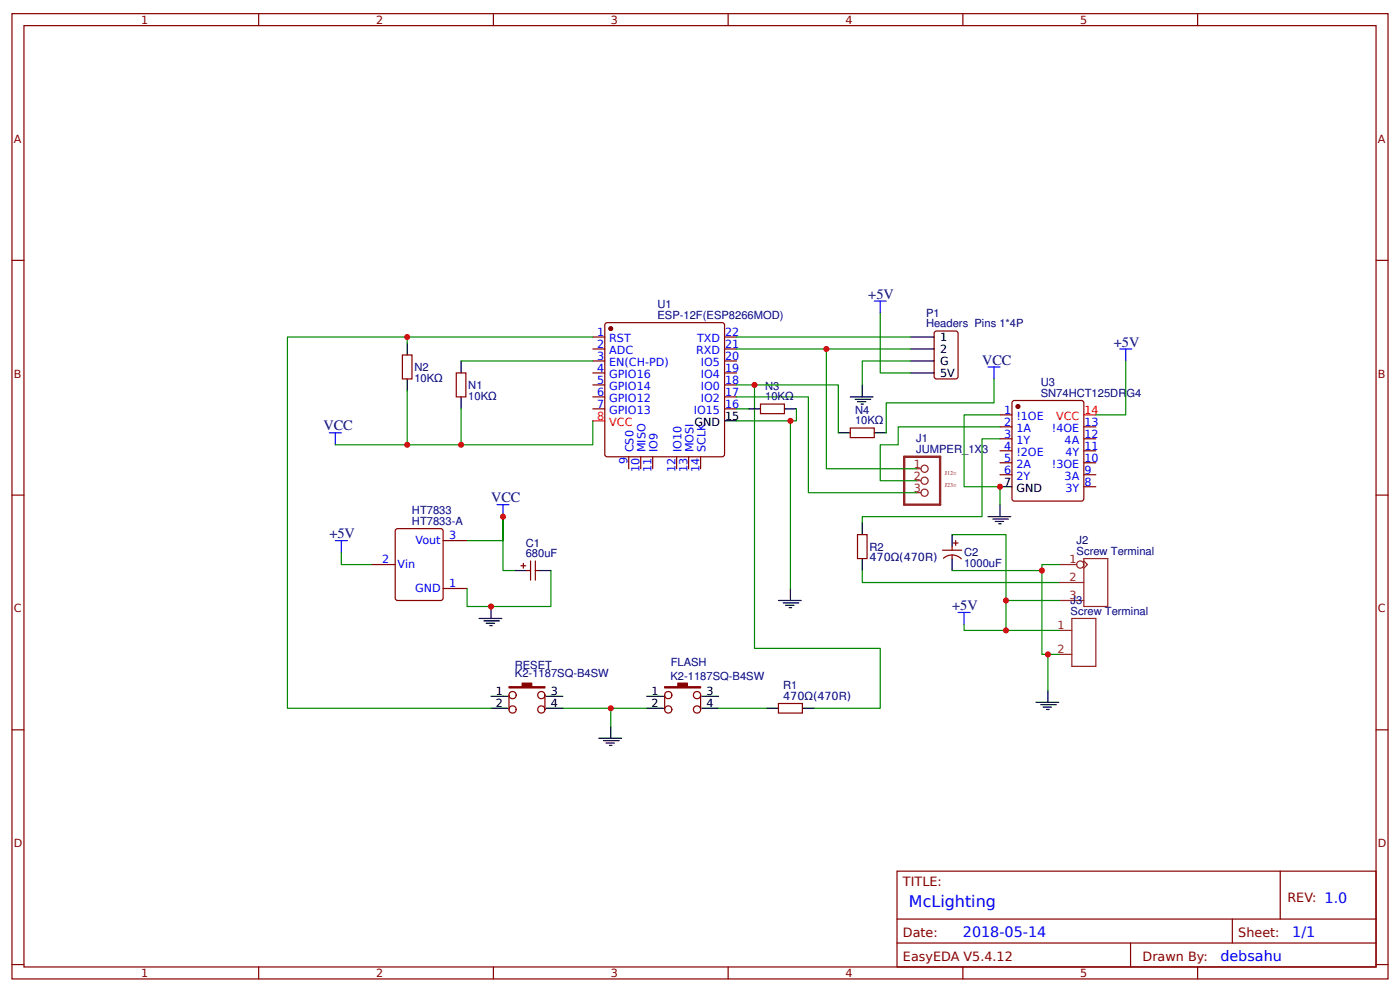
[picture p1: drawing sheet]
<svg xmlns="http://www.w3.org/2000/svg" width="309mm" height="219mm" viewBox="0 0 309 219" stroke-linecap="round" stroke-linejoin="round" font-family="sans-serif">
<g fill="none" stroke="#800" stroke-width=".26">
<path d="M2.6 3h304.1v213.3h-304.1zM5.3 5.7h298.7v207.9h-298.7zM57.1 3v2.7M109 3v2.7M160.9 3v2.7M212.7 3v2.7M264.6 3v2.7M2.6 57.5h2.7M304 57.5h2.7M88.9 78.4h2.1v5.3h-2.1zM131 74.5h2.6M131 77.1h2.6"/>
<path d="M131 79.7h2.6M133.7 71.5l.4-.2h25.4l.5 .2 .1 28.9-.3 .4-25.7 .1-.4-.2zM160.1 74.5h2.6M160.1 77.1h2.6M160.1 79.7h2.6M206.4 73.4l.5-.3h4.2l.5 .3 .1 9.8-.3 .4-4.5 .1-.5-.2zM100.8 82.4h2.1v5.3h-2.1zM131 82.4h2.6M131 85h2.6M131 87.7h2.6M131 90.3h2.6M160.1 82.4h2.6"/>
<path d="M160.1 85h2.6M160.1 87.7h2.6M160.1 90.3h2.6M168 89.3h5.3v2.1h-5.3zM187.9 94.6h5.2v2.1h-5.2zM220.9 91.7h2.7M220.9 94.3h2.7M220.9 96.9h2.7M220.9 99.6h2.7M223.6 88.7l.5-.2h14.8l.5 .2v21.5l-.2 .4-15.1 .1-.5-.3zM239.4 94.3h2.7M239.4 96.9h2.7"/>
<path d="M239.4 99.6h2.7M2.6 109.4h2.7M87.4 117l.4-.2h9.6l.4 .2 .1 15.1-.3 .5-9.8 .1-.4-.3zM97.9 119.4h5.3M138.9 100.9v2.7M141.6 100.9v2.7M144.2 100.9v2.7M149.5 100.9v2.7M152.1 100.9v2.7M154.8 100.9v2.7M189.4 118.1h2.2v5.3h-2.2zM210.6 120h1.1"/>
<path d="M211.1 119.4v1.1M220.9 102.2h2.7M220.9 104.9h2.7M239.4 102.2h2.7M239.4 104.9h2.7M239.4 107.5h2.7M304 109.4h2.7M82 124.7h5.3M97.9 130h5.3M115.1 125h1.1M115.6 124.5v1M116.4 126h.8"/>
<path d="M117.2 123.9v4.3M118.3 123.9v4.3M118.3 126h.8M208.2 121.5h4.3M208.4 123.3a2.85 2.85 0 0 1 4 .2M210.3 120.8v.7M210.3 122.6v.8M112.4 153.6v3.1M120.4 153.6v3.1M146.8 153.6v3.1M154.8 153.6v3.1M172 155.4h5.3v2.1h-5.3z"/>
<path d="M2.6 161.2h2.7M304 161.2h2.7M198.2 192.5h105.8v21.1h-105.8zM282.8 192.5v10.5M2.6 213.1h2.7M57.1 213.6v2.7M109 213.6v2.7M160.9 213.6v2.7M198.2 203h105.8M198.2 208.3h105.8M212.7 213.6v2.7M249.8 208.3v5.3"/>
<path d="M264.6 213.6v2.7M272.3 203v5.3M304 213.1h2.7"/>
<circle cx="113.2" cy="153.6" r=".8"/>
<circle cx="113.2" cy="156.7" r=".8"/>
<circle cx="119.6" cy="153.6" r=".8"/>
<circle cx="119.6" cy="156.7" r=".8"/>
<circle cx="147.6" cy="153.6" r=".8"/>
<circle cx="147.6" cy="156.7" r=".8"/>
<circle cx="154" cy="156.7" r=".8"/>
<circle cx="154" cy="153.6" r=".8"/>
</g>
<g fill="#800" stroke="#800" stroke-width=".26">
<path d="M146.8 151.7h3v-.8h2.1v.8h2.9v.3h-8z"/>
<path d="M112.4 151.7h3v-.8h2.1v.8h2.9v.3h-8z"/>
<circle cx="134.9" cy="72.6" r=".4"/>
<circle cx="224.9" cy="89.8" r=".4"/>
</g>
<path d="M131 93h2.6M239.4 91.7h2.7" fill="none" stroke="#f00" stroke-width=".26"/>
<g fill="none" stroke="#000" stroke-width=".26">
<path d="M90 75.8v2.6M101.9 79.7v2.7M201.1 74.5h5.3M201.1 77.1h5.3M201.1 79.7h5.3M90 83.7v2.7M101.9 87.7v2.6M160.1 93h2.6M165.4 90.3h2.6M173.3 90.3h2.6M185.2 95.6h2.7M187.9 87.7h5"/>
<path d="M188.9 88.2h3.5M189.4 88.7h1.9M190.2 89.3h.6M190.5 85v2.7M193.1 95.6h2.7M201.1 82.4h5.3M190.5 115.5v2.6M210.3 118.1v2.7M218.3 114.1h5M219.3 114.7h3.5M219.9 115.2h1.8M220.7 115.7h.5"/>
<path d="M220.9 107.5h2.7M220.9 111.5v2.6M105.8 136.6h5.1M106.9 137.2h3.4M107.4 137.7h1.9M108.2 138.2h.5M108.5 134v2.6M113.8 126h2.6M119.1 126h2.6M172 132.7h5M173 133.2h3.5M173.6 133.7h1.8"/>
<path d="M174.4 134.2h.5M174.6 130v2.7M190.5 123.4v2.6M210.3 123.4v2.6M108.5 156.5h3.7M108.5 153.8h3.7M120.6 156.5h3.8M120.6 153.8h3.8M142.9 156.5h3.7M142.9 153.8h3.7M155 156.5h3.7M155 153.8h3.7"/>
<path d="M169.3 156.5h2.7M177.3 156.5h2.6M228.9 155.2h5M229.9 155.7h3.5M230.5 156.2h1.8M231.2 156.7h.6M231.5 152.5v2.7M132.3 163.1h5M133.3 163.6h3.5M133.9 164.1h1.8M134.7 164.7h.5M134.9 160.4v2.7"/>
</g>
<path d="M199.8 100.9h7.9v10.6h-7.9z" fill="none" stroke="#8d2323" stroke-width=".53"/>
<g fill="none" stroke="#8d2323" stroke-width=".26">
<path d="M202.4 103.6h1.1M202.4 106.2h1.1M202.4 108.8h1.1M234.2 124.7h3.7M234.2 128.7h5.2M234.2 132.7h5.2M234.2 139.3h2.6M236.8 136.6h5.3v10.6h-5.3zM239.4 123.9l.8 .8-.8 .8M239.4 123.4h5.3v10.6h-5.3zM234.2 144.6h2.6"/>
<circle cx="204.3" cy="108.9" r=".79"/>
<circle cx="204.3" cy="106.2" r=".79"/>
<circle cx="204.3" cy="103.6" r=".79"/>
<circle cx="238.7" cy="124.7" r=".79"/>
</g>
<g fill="none" stroke="#00f" stroke-width=".26">
<path d="M193.1 66.5h2.7M194.5 66.5v2.7M247.4 77.1h2.6M248.7 77.1v2.6M72.8 95.6h2.6M74.1 95.6v2.7M218.3 81.1h2.6M219.6 81.1v2.6M74.1 119.4h2.6M75.4 119.4v2.7M109.8 111.5h2.6M111.1 111.5v2.6"/>
<path d="M211.7 135.3h2.6M213 135.3v2.7"/>
</g>
<g fill="none" stroke="#080" stroke-width=".26">
<path d="M90 74.5h-26.5v82h45M101.9 79.7h29.1M131 74.5h-41v1.3M162.7 77.1h19.9v26.5h19.8M162.7 74.5h38.4M182.6 77.1h18.5M194.5 69.2v13.2h6.6M201.1 79.7h-10.6v5.3M248.7 79.7v12h-6.6M90 86.4v11.9M101.9 90.3v8M131 93v5.3h-56.9"/>
<path d="M162.7 93h11.9v37M162.7 87.7h15.9v21.1h23.8M162.7 85h4v58.2h27.8v13.3h-14.6M162.7 90.3h2.7M166.7 85h18.5v10.6M175.9 90.3v2.7h-1.3M219.6 83.7v5.3h-23.8v6.6M220.9 94.3h-22.5v4h-3.9v7.9h7.9M220.9 96.9h-3.9v17.2h-26.5v1.4M220.9 91.7h-7.9v15.8h7.9v4M103.2 119.4h7.9v-5.3v11.9h2.7M210.3 118.1h11.9v21.2"/>
<path d="M75.4 122.1v2.6h6.6M121.7 126v8h-18.5v-4M190.5 126v2.7h43.7M213 138v1.3h21.2M222.2 132.7h12M230.2 126v18.6h1.3M234.2 124.7h-4v1.3h-19.9M124.4 156.5h10.5M142.9 156.5h-8v3.9M158.7 156.5h10.6M234.2 144.6h-2.7v7.9"/>
</g>
<g fill="#c00">
<circle cx="231.5" cy="144.6" r=".66"/>
<circle cx="230.2" cy="126" r=".66"/>
<circle cx="222.3" cy="132.7" r=".66"/>
<circle cx="222.3" cy="139.3" r=".66"/>
<circle cx="182.6" cy="77.1" r=".66"/>
<circle cx="174.6" cy="93" r=".66"/>
<circle cx="101.9" cy="98.3" r=".66"/>
<circle cx="90" cy="98.3" r=".66"/>
<circle cx="111.1" cy="114.1" r=".66"/>
<circle cx="108.5" cy="134" r=".66"/>
<circle cx="134.9" cy="156.5" r=".66"/>
<circle cx="220.9" cy="107.5" r=".66"/>
<circle cx="166.7" cy="85" r=".66"/>
<circle cx="90" cy="74.5" r=".66"/>
</g>
<text font-size="3.5" fill="#00f" x="200.8" y="200.4">McLighting</text>
<g font-size="3.2" fill="#000080">
<text x="191.8" y="66">+5V</text>
<text x="246.1" y="76.6">+5V</text>
<text x="217" y="80.5">VCC</text>
<text x="71.4" y="95.1">VCC</text>
<text x="108.5" y="111">VCC</text>
<text x="72.8" y="118.9">+5V</text>
<text x="210.3" y="134.8">+5V</text>
</g>
<g font-size="3.2" fill="#00f">
<text x="212.7" y="207">2018-05-14</text>
<text x="285.5" y="207">1/1</text>
<text x="269.6" y="212.3">debsahu</text>
</g>
<g font-size="2.8" fill="#800">
<text x="199.5" y="195.6">TITLE:</text>
<text x="284.4" y="199.3">REV: 1.0</text>
<text x="199.5" y="207">Date:</text>
<text x="273.6" y="207">Sheet:</text>
<text x="199.5" y="212.3">EasyEDA V5.4.12</text>
<text x="252.4" y="212.3">Drawn By:</text>
</g>
<g font-size="2.5" fill="#800">
<text x="31.2" y="5.3">1</text>
<text x="83.1" y="5.3">2</text>
<text x="134.9" y="5.3">3</text>
<text x="186.8" y="5.3">4</text>
<text x="238.7" y="5.3">5</text>
<text x="3" y="31.6">A</text>
<text x="304.4" y="31.6">A</text>
<text x="3" y="83.4">B</text>
<text x="304.4" y="83.4">B</text>
<text x="3" y="135.3">C</text>
<text x="304.4" y="135.3">C</text>
<text x="3" y="187.2">D</text>
<text x="304.4" y="187.2">D</text>
<text x="31.2" y="215.9">1</text>
<text x="83.1" y="215.9">2</text>
<text x="134.9" y="215.9">3</text>
<text x="186.8" y="215.9">4</text>
<text x="238.7" y="215.9">5</text>
</g>
<g font-size="2.5" fill="#000080">
<text x="145.2" y="70.5">ESP-12F(ESP8266MOD)</text>
<text x="145.2" y="68.1">U1</text>
<text x="204.6" y="70">P1</text>
<text x="204.6" y="72.3">Headers Pins 1*4P</text>
<text x="91.5" y="82">N2</text>
<text x="91.5" y="84.3">10KΩ</text>
<text x="103.5" y="88.3">10KΩ</text>
<text x="103.5" y="85.9">N1</text>
<text x="169.1" y="88.5">10KΩ</text>
<text x="169.1" y="86.1">N3</text>
<text x="229.9" y="87.7">SN74HCT125DRG4</text>
<text x="229.9" y="85.3">U3</text>
<text x="188.9" y="93.8">10KΩ</text>
<text x="188.9" y="91.4">N4</text>
<text x="202.4" y="100.1">JUMPER_1X3</text>
<text x="202.4" y="97.7">J1</text>
<text x="91" y="113.6">HT7833</text>
<text x="91" y="116">HT7833-A</text>
<text x="116.1" y="123.1">680uF</text>
<text x="116.1" y="120.8">C1</text>
<text x="192.1" y="124">470Ω(470R)</text>
<text x="192.1" y="121.6">R2</text>
<text x="213" y="125.3">1000uF</text>
<text x="213" y="122.9">C2</text>
<text x="237.9" y="122.6">Screw Terminal</text>
<text x="237.9" y="120.3">J2</text>
<text x="236.5" y="135.8">Screw Terminal</text>
<text x="236.5" y="133.5">J3</text>
<text x="113.7" y="147.7">RESET</text>
<text x="113.8" y="149.5">K2-1187SQ-B4SW</text>
<text x="148.2" y="147.1">FLASH</text>
<text x="148.1" y="150.1">K2-1187SQ-B4SW</text>
<text x="173" y="154.6">470Ω(470R)</text>
<text x="173" y="152.2">R1</text>
</g>
<g font-size="2.5" fill="#00f">
<text x="131.9" y="74.2">1</text>
<text x="131.9" y="76.8">2</text>
<text x="134.6" y="75.5">RST</text>
<text x="154" y="75.5">TXD</text>
<text x="160.2" y="76.8">21</text>
<text x="160.2" y="74.2">22</text>
<text x="131.9" y="79.5">3</text>
<text x="131.9" y="82.1">4</text>
<text x="134.6" y="78.2">ADC</text>
<text x="134.6" y="80.8">EN(CH-PD)</text>
<text x="134.6" y="83.4">GPIO16</text>
<text x="153.8" y="78.2">RXD</text>
<text x="154.8" y="83.4">IO4</text>
<text x="154.8" y="80.8">IO5</text>
<text x="160.2" y="82.1">19</text>
<text x="160.2" y="79.5">20</text>
<text x="131.9" y="84.8">5</text>
<text x="131.9" y="87.4">6</text>
<text x="134.6" y="86.1">GPIO14</text>
<text x="134.6" y="88.7">GPIO12</text>
<text x="154.8" y="88.7">IO2</text>
<text x="154.8" y="86.1">IO0</text>
<text x="160.2" y="87.4">17</text>
<text x="160.2" y="84.8">18</text>
<text x="131.9" y="90.1">7</text>
<text x="134.6" y="91.4">GPIO13</text>
<text x="153.3" y="91.4">IO15</text>
<text x="160.2" y="90.1">16</text>
<text x="221.9" y="91.4">1</text>
<text x="221.9" y="94">2</text>
<text x="224.6" y="92.7">!1OE</text>
<text x="224.6" y="95.4">1A</text>
<text x="232.4" y="95.4">!4OE</text>
<text x="239.6" y="94">13</text>
<text x="140" y="99.9" transform="rotate(-90 140 99.9)">CS0</text>
<text x="142.6" y="99.9" transform="rotate(-90 142.6 99.9)">MISO</text>
<text x="145.3" y="99.9" transform="rotate(-90 145.3 99.9)">IO9</text>
<text x="150.5" y="99.9" transform="rotate(-90 150.5 99.9)">IO10</text>
<text x="153.2" y="99.9" transform="rotate(-90 153.2 99.9)">MOSI</text>
<text x="155.8" y="99.9" transform="rotate(-90 155.8 99.9)">SCLK</text>
<text x="221.9" y="96.7">3</text>
<text x="221.9" y="99.3">4</text>
<text x="221.9" y="102">5</text>
<text x="224.6" y="98">1Y</text>
<text x="224.6" y="100.6">!2OE</text>
<text x="235.2" y="98">4A</text>
<text x="235.4" y="100.6">4Y</text>
<text x="239.6" y="102">10</text>
<text x="239.6" y="99.3">11</text>
<text x="239.6" y="96.7">12</text>
<text x="138.6" y="102.6" transform="rotate(-90 138.6 102.6)">9</text>
<text x="141.3" y="104.2" transform="rotate(-90 141.3 104.2)">10</text>
<text x="143.9" y="104.2" transform="rotate(-90 143.9 104.2)">11</text>
<text x="149.2" y="104.2" transform="rotate(-90 149.2 104.2)">12</text>
<text x="151.9" y="104.2" transform="rotate(-90 151.9 104.2)">13</text>
<text x="154.5" y="104.2" transform="rotate(-90 154.5 104.2)">14</text>
<text x="221.9" y="104.6">6</text>
<text x="224.6" y="103.3">2A</text>
<text x="224.6" y="105.9">2Y</text>
<text x="232.4" y="103.3">!3OE</text>
<text x="235.2" y="105.9">3A</text>
<text x="239.6" y="107.3">8</text>
<text x="239.6" y="104.6">9</text>
<text x="235.4" y="108.6">3Y</text>
<text x="99.2" y="119.2">3</text>
<text x="84.4" y="124.5">2</text>
<text x="87.8" y="125.5">Vin</text>
<text x="91.8" y="120.2">Vout</text>
<text x="91.7" y="130.8">GND</text>
<text x="99.2" y="129.8">1</text>
</g>
<g font-size="2.5">
<text x="207.7" y="75.2">1</text>
<text x="207.7" y="77.9">2</text>
<text x="207.7" y="80.5">G</text>
<text x="207.7" y="83.2">5V</text>
<text x="153.4" y="94">GND</text>
<text x="160.2" y="92.7">15</text>
<text x="221.9" y="107.3">7</text>
<text x="224.6" y="108.6">GND</text>
<text x="109.6" y="153.6">1</text>
<text x="121.7" y="153.6">3</text>
<text x="143.9" y="153.6">1</text>
<text x="156.1" y="153.6">3</text>
<text x="109.6" y="156.2">2</text>
<text x="121.7" y="156.2">4</text>
<text x="143.9" y="156.2">2</text>
<text x="156.1" y="156.2">4</text>
</g>
<g font-size="2.5" fill="#f00">
<text x="131.9" y="92.7">8</text>
<text x="134.6" y="94">VCC</text>
<text x="233.3" y="92.7">VCC</text>
<text x="239.6" y="91.4">14</text>
</g>
<g font-size="2.5" fill="#8d2323">
<text x="201.9" y="103.3">1</text>
<text x="201.9" y="105.9">2</text>
<text x="201.9" y="108.6">3</text>
<text x="236.3" y="124.5">1</text>
<text x="236.3" y="128.4">2</text>
<text x="236.3" y="132.4">3</text>
<text x="233.6" y="139">1</text>
<text x="233.6" y="144.3">2</text>
</g>
<g font-size="1.3" fill="#8d2323">
<text x="208.8" y="104.9">J12=</text>
<text x="208.8" y="107.5">J23=</text>
</g>
</svg>
